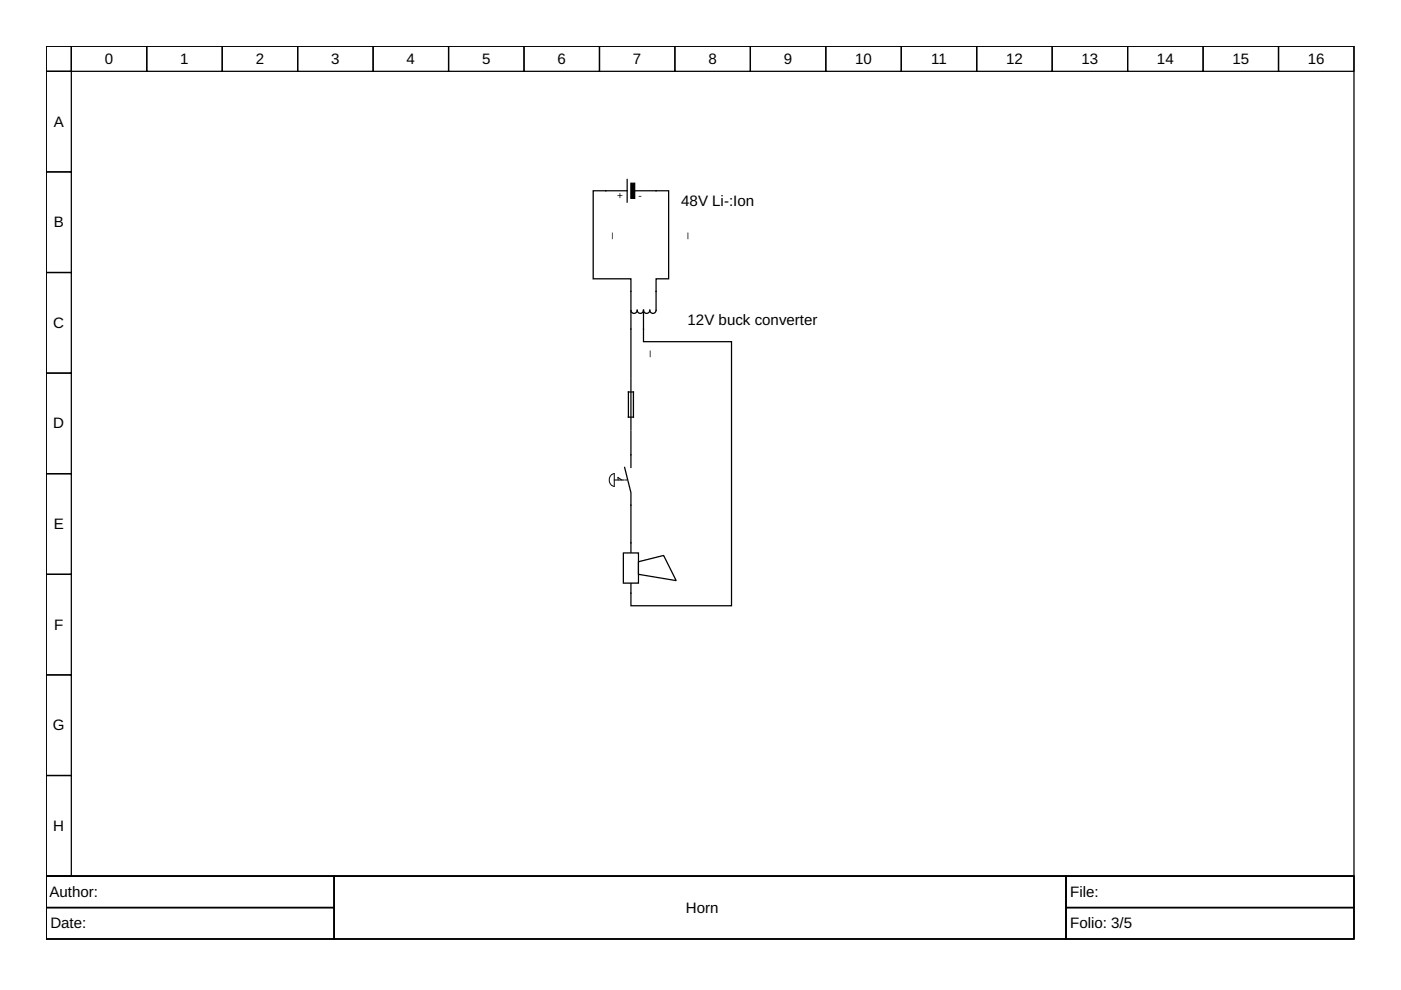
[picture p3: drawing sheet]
<svg xmlns="http://www.w3.org/2000/svg" width="297mm" height="210mm" viewBox="0 0 297 210" stroke-linecap="round" stroke-linejoin="round" font-family="sans-serif">
<g fill="none" stroke="#000" stroke-width=".27">
<path d="M9.8 9.8h277.3v176h-277.3zM9.8 9.8h5.3v5.3h-5.3zM9.8 15.1h5.3v21.4h-5.3zM15.1 9.8h16v5.3h-16zM31.1 9.8h16v5.3h-16zM47.1 9.8h16v5.3h-16zM63.1 9.8h16v5.3h-16zM79.1 9.8h16v5.3h-16zM95.1 9.8h16v5.3h-16zM111.1 9.8h16v5.3h-16zM127.1 9.8h16v5.3h-16zM143.1 9.8h16v5.3h-16z"/>
<path d="M159.1 9.8h16v5.3h-16zM175.1 9.8h16v5.3h-16zM191.1 9.8h16v5.3h-16zM207.1 9.8h16v5.3h-16zM223.1 9.8h16v5.3h-16zM239.1 9.8h16v5.3h-16zM255.1 9.8h16v5.3h-16zM271.1 9.8h16v5.3h-16zM9.8 36.5h5.3v21.3h-5.3zM9.8 57.8h5.3v21.3h-5.3zM9.8 79.1h5.3v21.3h-5.3zM133.8 61.8v3.7"/>
<path d="M136.4 65.8a.67 .67 0 0 1-.6 .6 .67 .67 0 0 1-.7-.6 .67 .67 0 0 1-.7 .6 .67 .67 0 0 1-.6-.6v4M136.4 65.8v4M139.1 61.8v4a.67 .67 0 0 1-.7 .6 .67 .67 0 0 1-.6-.6 .67 .67 0 0 1-.7 .6 .67 .67 0 0 1-.7-.6M132.4 99.1l1.4 5.3v2.7M133.2 83.1h1.1v5.3h-1.1zM133.8 80.4v10.7M133.8 96.4v2.7M9.8 100.4h5.3v21.4h-5.3zM133.8 115.1v10.7M9.8 121.8h5.3v21.3h-5.3zM9.8 143.1h5.3v21.3h-5.3zM9.8 164.4h5.3v21.4h-5.3z"/>
<path d="M9.8 185.8h277.3v13.3h-277.3zM9.8 185.8h61v6.6h-61zM9.8 192.4h61v6.7h-61zM70.8 185.8h155.2v13.3h-155.2zM226 185.8h61.1v6.6h-61.1zM226 192.4h61.1v6.7h-61.1z"/>
</g>
<path d="M129.6 100.7l.6-.3v2.7a1.41 1.41 0 0 1-.6-2.4zM131 101.8v-.6l.8 .6" fill="none" stroke="#000" stroke-width=".21"/>
<path d="M130.2 101.8h2.7" fill="none" stroke="#000" stroke-width=".21" stroke-dasharray=".5 .3"/>
<g fill="#fff" stroke="#000" stroke-width=".27">
<path d="M132.2 117.2h3.2v6.4h-3.2z" fill-rule="evenodd"/>
<path d="M135.4 119.1l5.3-1.3 2.7 5.3-8-1.3z" fill-rule="evenodd"/>
</g>
<path d="M133 38.1v4.8M133 40.5h-7.2v18.6h8v2.7M134.6 40.5h7.2v18.6h-2.7v2.7M133.8 69.8v10.4M136.4 69.8v2.6h18.7v56h-21.3v-2.6M133.8 91.4v5M133.8 107.1v8" fill="none" stroke="#000" stroke-width=".27"/>
<path d="M133.8 38.9h.8v3.2h-.8z" fill-rule="evenodd" fill="#000" stroke="#000" stroke-width=".27"/>
<g font-size="3.2">
<text x="22.2" y="13.5">0</text>
<text x="38.2" y="13.5">1</text>
<text x="54.2" y="13.5">2</text>
<text x="70.2" y="13.5">3</text>
<text x="86.2" y="13.5">4</text>
<text x="102.2" y="13.5">5</text>
<text x="118.2" y="13.5">6</text>
<text x="134.2" y="13.5">7</text>
<text x="150.2" y="13.5">8</text>
<text x="166.2" y="13.5">9</text>
<text x="181.3" y="13.5">10</text>
<text x="197.4" y="13.5">11</text>
<text x="213.3" y="13.5">12</text>
<text x="229.3" y="13.5">13</text>
<text x="245.3" y="13.5">14</text>
<text x="261.3" y="13.5">15</text>
<text x="277.3" y="13.5">16</text>
<text x="11.4" y="26.9">A</text>
<text x="144.4" y="43.6">48V Li-:Ion</text>
<text x="11.4" y="48.2">B</text>
<text x="11.3" y="69.5">C</text>
<text x="145.8" y="69">12V buck converter</text>
<text x="11.3" y="90.8">D</text>
<text x="11.4" y="112.2">E</text>
<text x="11.5" y="133.5">F</text>
<text x="11.2" y="154.8">G</text>
<text x="11.3" y="176.2">H</text>
<text x="10.5" y="190.2">Author:</text>
<text x="226.9" y="190.2">File:</text>
<text x="10.7" y="196.8">Date:</text>
<text x="145.4" y="193.5">Horn</text>
<text x="226.9" y="196.8">Folio: 3/5</text>
</g>
<g font-size="2.4">
<text x="129.5" y="50.6" transform="rotate(-90 129.5 50.6)">_</text>
<text x="145.5" y="50.6" transform="rotate(-90 145.5 50.6)">_</text>
<text x="137.5" y="75.8" transform="rotate(-90 137.5 75.8)">_</text>
</g>
<g font-size="2.1">
<text x="130.8" y="42.2">+</text>
<text x="135.4" y="42.2">-</text>
</g>
</svg>
